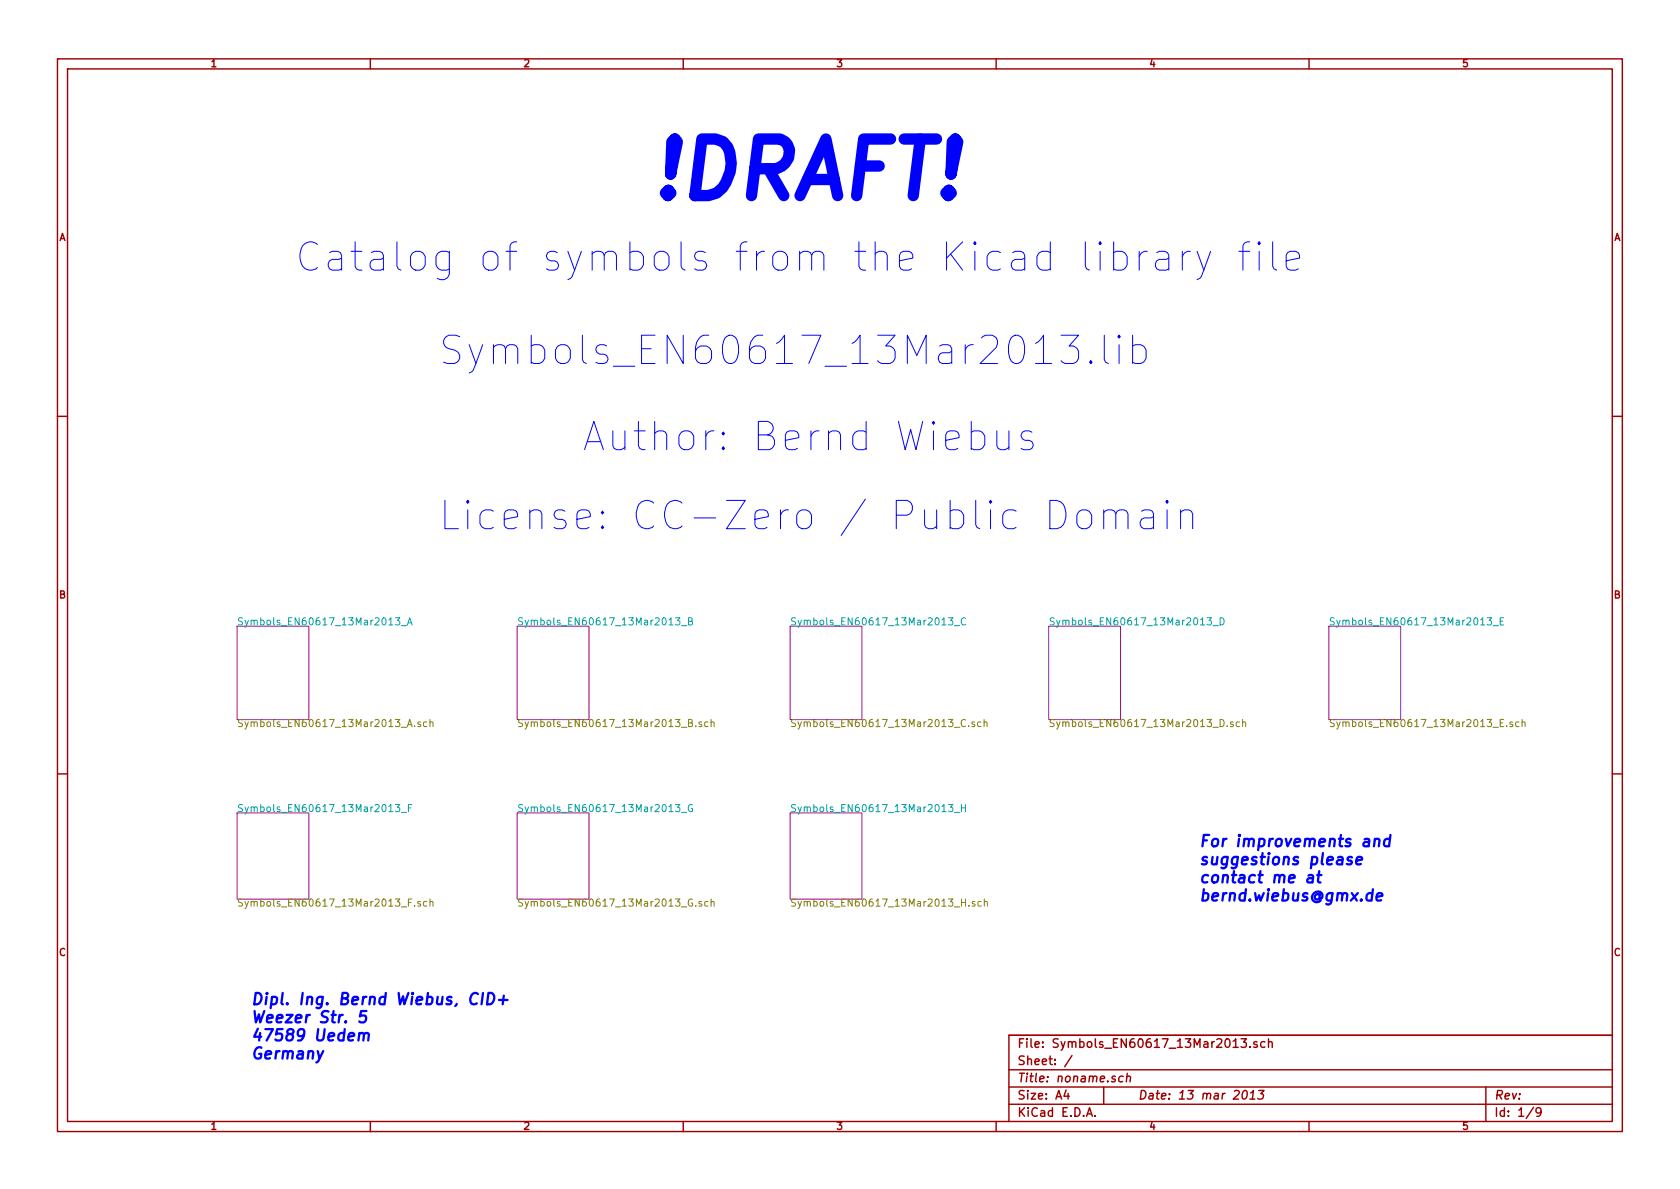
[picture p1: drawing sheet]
<svg xmlns="http://www.w3.org/2000/svg" width="297mm" height="210mm" viewBox="0 0 297 210" stroke-linecap="round" stroke-linejoin="round" font-family="sans-serif">
<g fill="none" stroke="#a00000" stroke-width=".25">
<path d="M10.2 10.4h276.6v189.7h-276.6zM11.9 12.2h273.2v186.1h-273.2zM65.5 10.4v1.8M120.8 10.4v1.8M176.1 10.4v1.8M231.4 10.4v1.8M10.2 73.6h1.7M285.1 73.6h1.7M10.2 136.8h1.7M285.1 136.8h1.7M65.5 198.3v1.8M120.8 198.3v1.8"/>
<path d="M176.1 198.3v1.8M178.4 189.2h106.7M178.4 195.3h106.7M178.4 192.2h106.7M188.5 192.8l-.4 1h1M188.8 193.3v1.1M189.5 186.7l-1.3 1.9M192.1 197.4l.5-1.5 .5 1.5M192.3 197h.7M193.6 197.3v.1M195.1 192.2v3.1M198.6 190.4l-.1-.1a.52 .52 0 0 0-.7 .3v.6l.3 .1 .4-.1"/>
<path d="M199.2 190.4l.3-.1 .3 .1v.9M199.3 189.8l-.2 1.5M219.4 183.7h1l-.5 .6 .4 .1v.7l-.2 .1-.7-.1M219.9 193l.3-.2a.88 .88 0 0 1-.3 1.6l-.3-.3a1.19 1.19 0 0 1 .3-1.1zM221 194.4h.9M221 185.1v.1M221.1 193.3l.5-.5-.2 1.6M222.2 184.3l-.3-.1-.2 .2v.2l.5 .2v.3h-.5M222.6 192.8h.9l-.6 .6 .4 .1 .1 .2-.2 .6-.6 .1-.2-.2M223.6 184.3a.48 .48 0 0 0-.6 0v.8l.2 .1 .4-.1M224.3 184.3h.1a.36 .36 0 0 1 .5 .1v.8M224.3 183.7v1.5"/>
<path d="M231.4 198.3v1.8M262.7 192.2v6.1M271.1 195.8l-1.3 2M272.5 196.5l-.3 .3h-.5l-.1-.3 .1-.5a.48 .48 0 0 1 .7 0 1.16 1.16 0 0 1-.2 1.3l-.5 .1M285.1 183.1h-106.7v15.2"/>
</g>
<g fill="none" stroke="#00f" stroke-width=".18">
<path d="M187.6 59.3h3.1l-1.7 1.9a1.4 1.4 0 0 1 1.7 .9v1.2l-.5 .8-.4 .2h-1.5l-.7-.5M191.9 42.8v4.3l.2 .4 .5 .3M194.5 42.8l-.2 .2 .2 .3 .2-.3-.2-.2v.5M194.5 44.4v3.4M195.2 59.3v4.3l.3 .5 .5 .2M196.9 44.7l.5-.3h.9l.5 .3 .5 .7v1.4l-.5 .7-.5 .3h-.9l-.5-.3M196.9 42.8v5M197.9 59.3l-.3 .2 .3 .3 .2-.3-.2-.2v.5M200.3 59.3v5M201.4 44.4v3.4M202.8 44.4a1.27 1.27 0 0 0-1.4 1M204.5 44.7l.5-.3h.9l.5 .3 .3 .5v2.6"/>
<path d="M206.7 45.6l-.5 .3h-1.2a.98 .98 0 0 0-.7 .9 .98 .98 0 0 0 .7 1h1.2l.5-.3M209 44.4v3.4M210.5 44.4a1.27 1.27 0 0 0-1.5 1M211.7 44.4l1.2 3.4M214 44.4l-1.6 4.6-.7 .4M219 44.4h2M221 42.8h-.5l-.5 .2-.2 .5v4.3M222.6 42.8l-.2 .2 .2 .3 .3-.3-.3-.2v.5M222.6 44.4v3.4M225 42.8v4.3l.2 .4 .5 .3M227.4 46.1l2.4-.5v-.4l-.3-.5-.4-.3h-1l-.5 .3-.2 .5v1.9l.2 .4 .5 .3h1l.4-.3M171.7 76.4l.5-.2h1l.4 .2 .5 .7v1.5l-.5 .7-.4 .2h-1l-.5-.2"/>
<path d="M176.3 76.2v2.6l.2 .5a1.36 1.36 0 0 0 1.9-.3M178.4 76.2v3.3M182.4 76.4l-.4-.2h-.7l-.5 .2-.3 .5 .3 .7 .5 .3h.7l.4 .2 .3 .5-.3 .7-.4 .2h-1l-.5-.2M192.9 63.8l.2 .3-.2 .2-.3-.2 .3-.3v.5M197.9 61v3.3M200.3 61.2l.4-.2h1l.5 .2 .4 .7v1.4l-.4 .8-.5 .2h-1l-.4-.2M185.6 88.5h1.2a2.04 2.04 0 0 1 1.7 2.1 2.91 2.91 0 0 1-1 2.7l-.7 .2h-1.2zM190.9 90.4a1.39 1.39 0 0 1 2.1 .7v1.5a1.36 1.36 0 0 1-1.3 .9 1.36 1.36 0 0 1-1.3-.9v-1.5zM195.1 90.6a1.36 1.36 0 0 1 2-.2l.2 .5v2.6M195.1 90.2v3.3M197.3 90.9l.2-.5 .5-.2h.7l.5 .2 .2 .5v2.6M201.8 90.4l.5-.2h1l.4 .2 .3 .5v2.6"/>
<path d="M204 91.4l-.5 .2h-1.2a.98 .98 0 0 0-.7 .9 .98 .98 0 0 0 .7 1h1.2l.5-.2M206.3 88.5l-.2 .2 .2 .3 .3-.3-.3-.2v.5M206.3 90.2v3.3M208.7 90.6a1.36 1.36 0 0 1 1.9-.2l.3 .5v2.6M208.7 90.2v3.3"/>
</g>
<path d="M41.9 110.7h12.7v16.5h-12.7zM91.4 110.7h12.7v16.5h-12.7zM139.7 110.7h12.7v16.5h-12.7zM185.4 110.7h12.7v16.5h-12.7zM234.9 110.7h12.7v16.5h-12.7zM41.9 143.8h12.7v15.2h-12.7zM91.4 143.8h12.7v15.2h-12.7zM139.7 143.8h12.7v15.2h-12.7z" fill="none" stroke="#a000a0" stroke-width=".18"/>
<g fill="none" stroke="#00a0a0" stroke-width=".18">
<path d="M69.9 109.2h.8l-.4 .5 .3 .1v.6l-.1 .1-.6-.1M70.9 110.6h1M72 110.5l.4-1.3 .5 1.3M72.2 110.2h.5M119.4 109.2h.8l-.4 .5 .4 .1v.6l-.2 .1-.6-.1M120.5 110.6h.9M121.7 109.8h.6l.1-.2v-.2l-.7-.2v1.3h.5l.2-.1 .1-.3-.3-.3M167.7 109.2h.8l-.5 .5 .4 .1v.6l-.2 .1-.5-.1M168.7 110.6h1M170.7 109.4a.5 .5 0 0 0-.6 0 .5 .5 0 0 0-.1 .6 .45 .45 0 0 0 .2 .5 .45 .45 0 0 0 .5-.1M213.4 109.2h.8l-.4 .5 .3 .1v.6l-.1 .1-.6-.1M214.5 110.6h.9"/>
<path d="M215.7 109.2a.64 .64 0 0 1 .7 .7 .64 .64 0 0 1-.7 .6zM262.9 109.2h.8l-.4 .5 .4 .1v.6l-.2 .1-.6-.1M264 110.6h.9M265.3 109.8h.4M265.9 109.2h-.6v1.3h.6M69.9 142.3h.8l-.4 .4 .3 .2v.5l-.1 .1-.6-.1M70.9 143.7h1M72.2 142.9h.4M72.8 142.3h-.6v1.2M119.4 142.3h.8l-.4 .4 .4 .2v.5l-.2 .1-.6-.1M120.5 143.7h.9M122.4 142.3a.59 .59 0 0 0-.7 .6 .59 .59 0 0 0 .7 .6l.1-.5h-.3"/>
<path d="M167.7 142.3h.8l-.5 .4 .4 .2v.5l-.2 .1-.5-.1M168.7 143.7h1M170 142.9h.7M170 142.3v1.2M170.7 142.3v1.2"/>
</g>
<g fill="none" stroke="#808000" stroke-width=".18">
<path d="M73.3 128.4v.1M74.3 127.7h-.3l-.1 .1v.2l.4 .1v.3h-.4M75.5 127.7h-.4l-.2 .2 .1 .5h.5M76 127.8l.2-.1h.3l.1 .8M76 127.2v1.3M121.7 127.8h.6l.1-.2v-.3l-.7-.1v1.3h.5l.2-.1 .1-.3-.3-.3M123 128.4v.1M124.1 127.7h-.4l-.1 .1v.2l.5 .1v.3h-.5M125.2 127.7h-.4l-.2 .2 .1 .5h.5M125.7 127.8l.2-.1h.3l.1 .8M125.7 127.2v1.3M171.3 128.4v.1"/>
<path d="M172.3 127.7h-.3l-.2 .1 .1 .2 .4 .1v.3h-.5M173.4 127.7h-.3l-.3 .2 .1 .5h.5M174 127.8l.2-.1h.3v.8M174 127.2v1.3M217 128.4v.1M218 127.7h-.3l-.1 .1v.2l.4 .1v.3h-.4M219.2 127.7h-.4l-.2 .2 .1 .5h.5M219.7 127.8l.2-.1h.3v.8M219.7 127.2v1.3M266.4 128.4v.1M267.4 127.7h-.3l-.1 .1v.2l.4 .1v.3h-.4M268.6 127.7h-.4l-.2 .2 .1 .5h.5"/>
<path d="M269.1 127.8l.2-.1h.3v.8M269.1 127.2v1.3M72.8 159h-.6v1.2M74.3 159.5l-.3-.1-.1 .2v.2l.4 .1v.3h-.4M75.5 159.5l-.4-.1-.2 .2 .1 .6h.5M76 159.5l.2-.1 .3 .1 .1 .7M76 159v1.2M124.1 159.5l-.4-.1-.1 .2v.2l.5 .1v.3h-.5M125.2 159.5l-.4-.1-.2 .2 .1 .6h.5M125.7 159.5l.2-.1 .3 .1 .1 .7M125.7 159v1.2M172.4 159.5l-.3-.1-.2 .2v.2l.5 .1v.3h-.5"/>
<path d="M173.5 159.5l-.4-.1-.2 .2 .1 .6h.5M174 159.5l.2-.1 .3 .1 .1 .7M174 159v1.2M73.3 160.1v.1M123 160.1v.1M171.3 160.1v.1"/>
</g>
<g fill="none" stroke="#00f" stroke-width=".41">
<path d="M231.3 154.8l.2-.1 .6 .1v1.3M232.2 155.2l-.7 .1a.45 .45 0 0 0-.3 .7h.9M232.9 154.7h.8M233.2 154l-.2 1.8 .1 .2 .4 .1M239.8 152.2l1-.2v-.4l-.6-.1-.3 .3v1h.7M243.1 148.5a.5 .5 0 0 1 .8 .1l-.1 1.1M243.4 158.6l1-.2-.1-.4-.1-.1-.6 .1-.2 1 .2 .3 .6-.1M245.7 148.4a.66 .66 0 0 0-.9 .3l-.1 .6 .1 .3h.8M245.8 147.6l-.2 2.1M64.8 178.8h-.9l-.3 1a.84 .84 0 0 1 1-.2 .79 .79 0 0 1-.1 1.1l-.7 .1-.3-.2M85.4 175.6l-.3 2M86.4 175.6h.4a1.09 1.09 0 0 1 .5 1.3 1.09 1.09 0 0 1-1.2 .7z"/>
<path d="M88.2 176.8h1.5M89.1 176.1l-.2 1.5M63.5 182.8a.5 .5 0 0 1 .9 .2l-.2 1M63.6 182.7l-.2 1.3M64.4 183a.47 .47 0 0 1 .4-.3 .47 .47 0 0 1 .4 .3l-.1 1"/>
</g>
<text font-size="13.9" fill="#00f" x="115.6" y="35.6">!DRAFT!</text>
<g font-size="7" fill="#00f">
<text x="52.1" y="48.3">Catalog of symbols from the Kicad library file</text>
<text x="77.5" y="64.8">Symbols_EN60617_13Mar2013.lib</text>
<text x="102.9" y="80">Author: Bernd Wiebus</text>
<text x="75.6" y="94">License: CC-Zero / Public Domain</text>
</g>
<g font-size="2.8" fill="#00f">
<text x="212.1" y="149.9">For improvements and</text>
<text x="212.1" y="153.1">suggestions please</text>
<text x="212.1" y="156.3">contact me at</text>
<text x="212.1" y="159.5">bernd.wiebus@gmx.de</text>
<text x="44.4" y="177.8">Dipl. Ing. Bernd Wiebus, CID+</text>
<text x="44.4" y="181">Weezer Str. 5</text>
<text x="44.4" y="184.2">47589 Uedem</text>
<text x="44.4" y="187.4">Germany</text>
</g>
<g font-size="2.1" fill="#a00000">
<text x="179.9" y="185.4">File: Symbols_EN60617_13Mar2013.sch</text>
<text x="179.9" y="191.5">Title: noname.sch</text>
<text x="179.9" y="188.4">Sheet: /</text>
<text x="179.9" y="197.6">KiCad E.D.A.</text>
<text x="179.9" y="194.5">Size: A4</text>
<text x="201.2" y="194.5">Date: 13 mar 2013</text>
<text x="264.2" y="194.5">Rev:</text>
<text x="264.2" y="197.6">Id: 1/9</text>
</g>
<g font-size="1.8" fill="#a00000">
<text x="37.3" y="11.9">1</text>
<text x="92.7" y="11.9">2</text>
<text x="148" y="11.9">3</text>
<text x="203.3" y="11.9">4</text>
<text x="258.6" y="11.9">5</text>
<text x="10.4" y="42.7">A</text>
<text x="285.3" y="42.7">A</text>
<text x="10.4" y="105.9">B</text>
<text x="285.3" y="105.9">B</text>
<text x="10.4" y="169.1">C</text>
<text x="285.3" y="169.1">C</text>
<text x="37.3" y="199.8">1</text>
<text x="92.7" y="199.8">2</text>
<text x="148" y="199.8">3</text>
<text x="203.3" y="199.8">4</text>
<text x="258.6" y="199.8">5</text>
</g>
<g font-size="1.8" fill="#00a0a0">
<text x="41.9" y="110.6">Symbols_EN60617_13Mar2013_A</text>
<text x="91.4" y="110.6">Symbols_EN60617_13Mar2013_B</text>
<text x="139.7" y="110.6">Symbols_EN60617_13Mar2013_C</text>
<text x="185.4" y="110.6">Symbols_EN60617_13Mar2013_D</text>
<text x="234.9" y="110.6">Symbols_EN60617_13Mar2013_E</text>
<text x="41.9" y="143.7">Symbols_EN60617_13Mar2013_F</text>
<text x="91.4" y="143.7">Symbols_EN60617_13Mar2013_G</text>
<text x="139.7" y="143.7">Symbols_EN60617_13Mar2013_H</text>
</g>
<g font-size="1.8" fill="#808000">
<text x="41.9" y="128.6">Symbols_EN60617_13Mar2013_A.sch</text>
<text x="91.4" y="128.6">Symbols_EN60617_13Mar2013_B.sch</text>
<text x="139.7" y="128.6">Symbols_EN60617_13Mar2013_C.sch</text>
<text x="185.4" y="128.6">Symbols_EN60617_13Mar2013_D.sch</text>
<text x="234.9" y="128.6">Symbols_EN60617_13Mar2013_E.sch</text>
<text x="41.9" y="160.4">Symbols_EN60617_13Mar2013_F.sch</text>
<text x="91.4" y="160.4">Symbols_EN60617_13Mar2013_G.sch</text>
<text x="139.7" y="160.4">Symbols_EN60617_13Mar2013_H.sch</text>
</g>
</svg>
